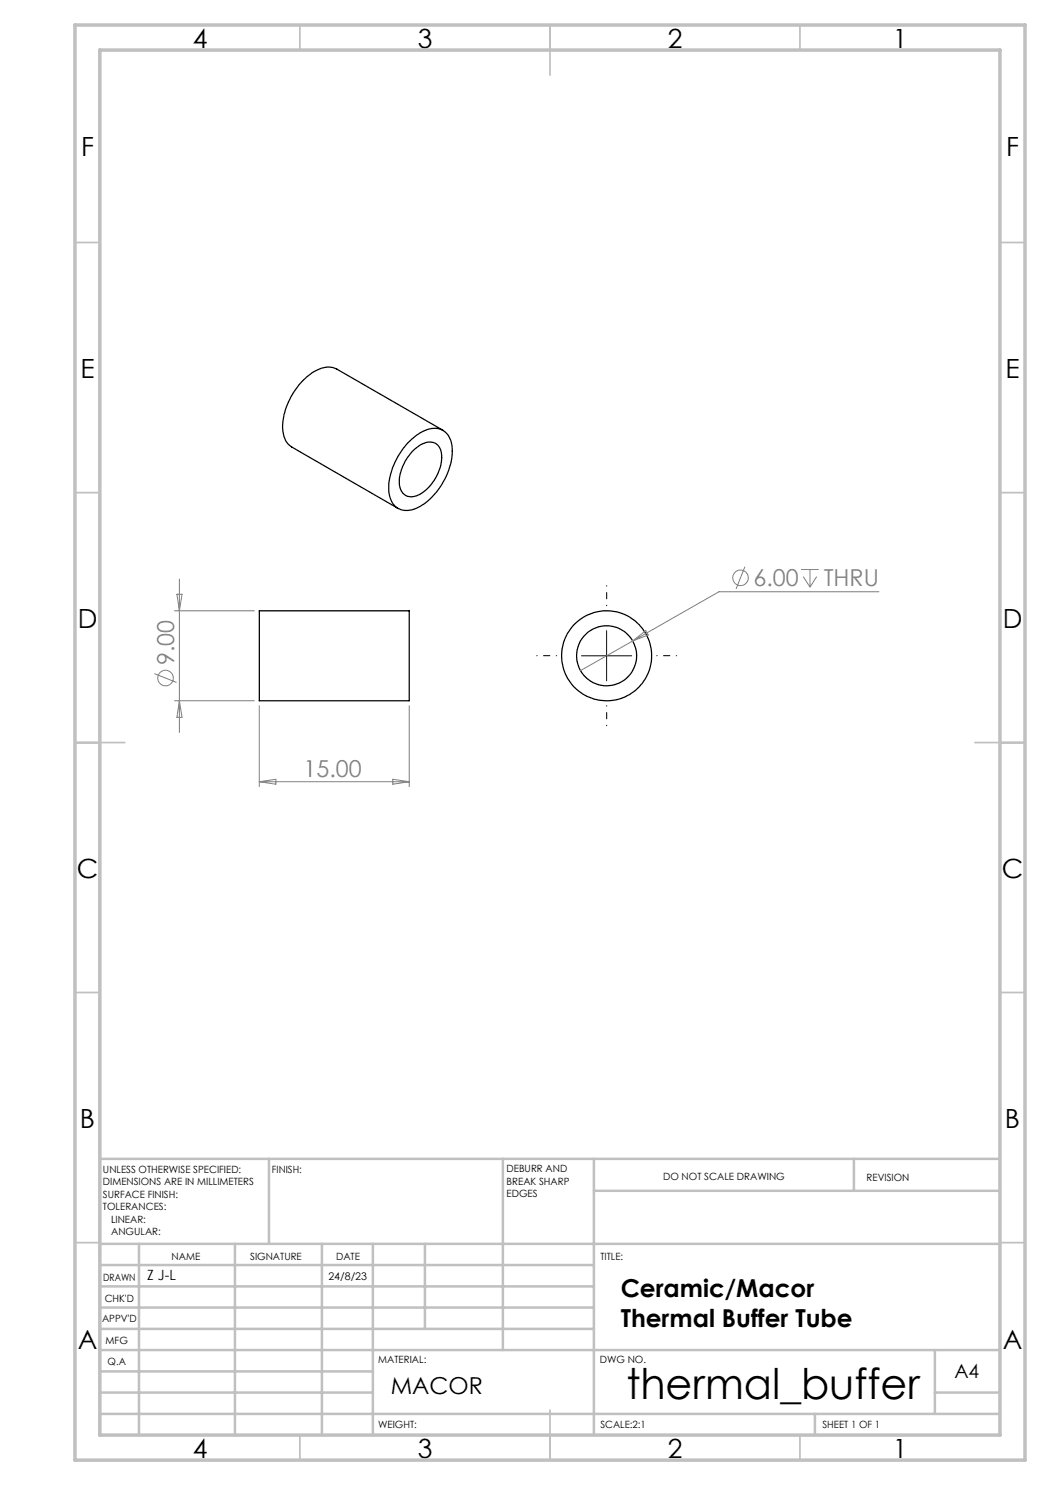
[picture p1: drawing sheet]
<svg xmlns="http://www.w3.org/2000/svg" width="210mm" height="297mm" viewBox="0 0 210 297" stroke-linecap="round" stroke-linejoin="round" font-family="sans-serif">
<g fill="none" stroke="#000" stroke-width=".25">
<path d="M81.6 88.5a7.6 7.6 0 0 1 5.7-2.8 3.8 3.8 0 0 1 3.2 4.1 13.7 13.7 0 0 1-7.2 11.8 3.7 3.7 0 0 1-4.7-.9 8.6 8.6 0 0 1 .2-7.7l.8-1.8zM82.8 90a4 4 0 0 1 4.2-1.4 3.2 3.2 0 0 1 1.3 3.5 9.2 9.2 0 0 1-5 7.1 2.49 2.49 0 0 1-3.4-2.7 9.4 9.4 0 0 1 2.9-6.5zM88.6 86.1l-21.2-12.3a4.2 4.2 0 0 0-4.3 .4 13.6 13.6 0 0 0-6.5 12.1 3.9 3.9 0 0 0 1.8 3.1l21.2 12.3M51.9 122.2h29.9v18h-29.9z"/>
<circle cx="121.3" cy="131.2" r="9"/>
<circle cx="121.3" cy="131.2" r="6"/>
</g>
<g fill="none" stroke="#808080" stroke-width=".2">
<path d="M35.4 118.8h1l-.5 3.4zM35.9 115.8v30.7M149 113.3l-1.8 4.5M160.2 113.9h3.6M160.7 115.3l1.3 2.1M162 113.9v3.5M163.3 115.3l-1.3 2.1M175.8 118.4h-32l-27.7 15.7M30.9 134.7l4.4 1.8M34.9 122.2h16M126.5 128.2l2.7-2.1 .4 .9zM34.9 140.2h16"/>
<path d="M35.9 140.2l.5 3.3h-1zM51.9 141.1v16.2M51.9 156.3h29.9M51.9 156.3l3.3-.4v.9zM78.6 155.9l3.2 .4-3.2 .5zM81.8 141.1v16.2"/>
<circle cx="148.1" cy="115.6" r="1.55"/>
<circle cx="33.1" cy="135.6" r="1.56"/>
</g>
<path d="M111.3 131.1h-4M121.3 121.1v-4M131.3 131.1h4M121.3 141.1v4" fill="none" stroke="#000" stroke-width=".2" stroke-dasharray="15.2 1.3 1.3 1.3" stroke-dashoffset="15.1"/>
<path d="M116.3 131.2h10M121.3 126.1v10.1" fill="none" stroke="#000" stroke-width=".2"/>
<g fill="none" stroke="#c0c0c0" stroke-width=".35">
<path d="M60 5v5M110 5v10M160 5v5M15 48.5h5M200 48.5h5M15 98.5h5M200 98.5h5M15 148.5h10M195 148.5h10M15 198.5h5M200 198.5h5M15 248.5h5"/>
<path d="M200 248.5h5M60 287v5M110 282v10M160 287v5"/>
</g>
<g fill="none" stroke="#c0c0c0" stroke-width=".5">
<path d="M53.8 231.8v17M100.6 231.8v38.2M118.8 231.8v55.2M118.8 238.2h81.2M170.8 231.8v6.4M200 231.8h-180v55.2M20 248.8h180M20 257.3h98.8M20 253h98.8M27.8 248.8v38.2M47 248.8v38.2M64.4 248.8v38.2"/>
<path d="M74.6 248.8v38.2M85 248.8v17M20 265.8h98.8M20 261.5h98.8M20 278.5h54.6M20 274.3h54.6M20 270h180M187 278.5h13M187 270v12.8M20 282.8h180M163 282.8v4.2"/>
</g>
<path d="M15 5h190v287h-190zM20 10h180v277h-180z" fill="none" stroke="#c0c0c0" stroke-width=".7"/>
<text font-size="8.5" x="125.3" y="279.7">thermal_buffer</text>
<g font-size="5.3">
<text x="38.5" y="9.5">4</text>
<text x="83.5" y="9.5">3</text>
<text x="133.6" y="9.5">2</text>
<text x="178.6" y="9.5">1</text>
<text x="16.2" y="31.3">F</text>
<text x="201.2" y="31.3">F</text>
<text x="16.1" y="75.5">E</text>
<text x="201.1" y="75.5">E</text>
<text x="15.5" y="125.5">D</text>
<text x="200.5" y="125.5">D</text>
<text x="15.4" y="175.5">C</text>
<text x="200.4" y="175.5">C</text>
<text x="16" y="225.5">B</text>
<text x="201" y="225.5">B</text>
<text x="15.5" y="269.8">A</text>
<text x="200.5" y="269.8">A</text>
<text x="38.5" y="291.5">4</text>
<text x="83.5" y="291.5">3</text>
<text x="133.6" y="291.5">2</text>
<text x="178.6" y="291.5">1</text>
</g>
<g font-size="4.9">
<text x="124.1" y="259.4">Ceramic/Macor</text>
<text x="124.1" y="265.4">Thermal Buffer Tube</text>
</g>
<g font-size="4.7" fill="#808080">
<text x="150.7" y="117.3">6.00</text>
<text x="164.7" y="117.3">THRU</text>
<text x="34.8" y="133" transform="rotate(-90 34.8 133)">9.00</text>
<text x="60.7" y="155.3">15.00</text>
</g>
<text font-size="4.7" x="78.2" y="278.8">MACOR</text>
<text font-size="3.9" x="190.9" y="275.5">A4</text>
<text font-size="2.8" x="29.5" y="255.9">Z J-L</text>
<text font-size="2.1" x="65.7" y="255.9">24/8/23</text>
<g font-size="2">
<text x="20.6" y="234.6">UNLESS OTHERWISE SPECIFIED:</text>
<text x="20.6" y="237.1">DIMENSIONS ARE IN MILLIMETERS</text>
<text x="20.6" y="239.6">SURFACE FINISH:</text>
<text x="54.4" y="234.6">FINISH:</text>
<text x="101.3" y="234.5">DEBURR AND</text>
<text x="101.3" y="237">BREAK SHARP</text>
<text x="101.3" y="239.5">EDGES</text>
<text x="132.6" y="236">DO NOT SCALE DRAWING</text>
<text x="173.3" y="236.2">REVISION</text>
<text x="20.6" y="242.1">TOLERANCES:</text>
<text x="22.2" y="244.6">LINEAR:</text>
<text x="22.2" y="247.1">ANGULAR:</text>
<text x="34.3" y="252">NAME</text>
<text x="50" y="251.9">SIGNATURE</text>
<text x="67.2" y="251.9">DATE</text>
<text x="120.1" y="251.9">TITLE:</text>
<text x="20.6" y="256.1">DRAWN</text>
<text x="20.9" y="260.3">CHK'D</text>
<text x="20.4" y="264.4">APPV'D</text>
<text x="21.1" y="268.8">MFG</text>
<text x="21.5" y="273">Q.A</text>
<text x="75.6" y="272.5">MATERIAL:</text>
<text x="120" y="272.5">DWG NO.</text>
<text x="75.6" y="285.5">WEIGHT:</text>
<text x="120.1" y="285.6">SCALE:2:1</text>
<text x="164.5" y="285.6">SHEET 1 OF 1</text>
</g>
</svg>
